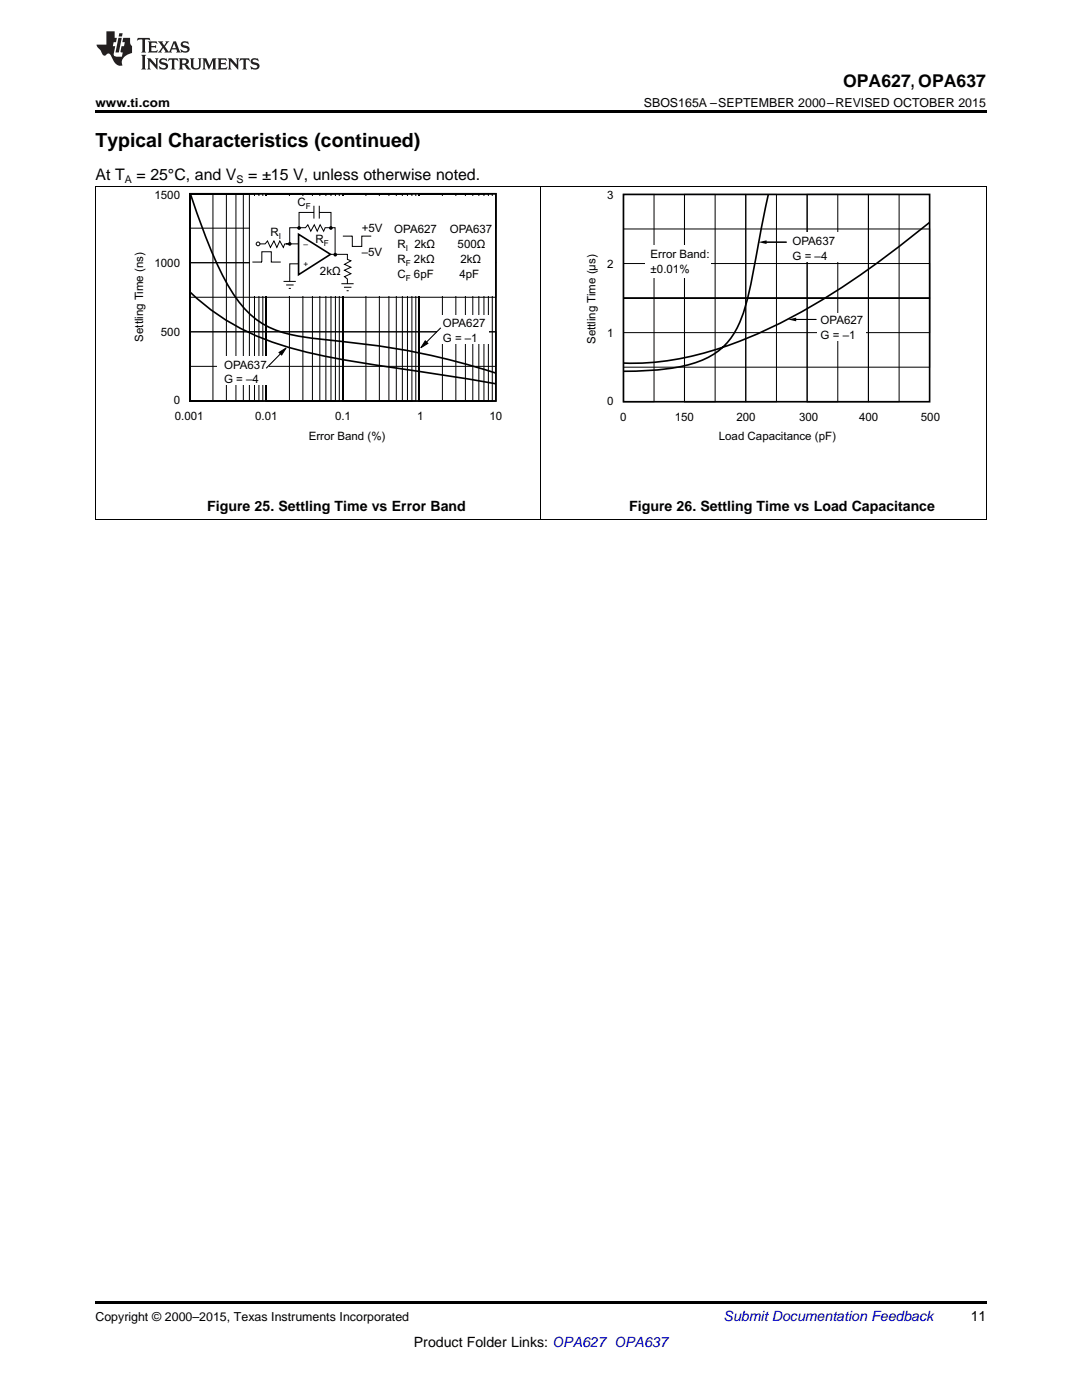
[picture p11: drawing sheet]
<svg xmlns="http://www.w3.org/2000/svg" width="216mm" height="279mm" viewBox="0 0 216 279" stroke-linecap="round" stroke-linejoin="round" font-family="sans-serif">
<path d="M19 259.7h177.8v.5h-177.8z" fill="#000"/>
<g fill="none" stroke="#000" stroke-width=".2">
<path d="M19.1 37.2v66.6M37.9 38.7h14.5v41.3h-14.5zM37.9 38.7h13.8v41.3h-13.8zM37.9 38.7h12.9v41.3h-12.9zM37.9 38.7h11.9v41.3h-11.9zM37.9 38.7h10.7v41.3h-10.7zM37.9 38.6h61v13.8h-61zM37.9 38.6h61v6.9h-61zM37.9 38.7h9.2v41.3h-9.2zM37.9 38.7h7.3v41.3h-7.3zM37.9 38.7h4.6v41.3h-4.6zM53.1 38.7h15.3v41.3h-15.3z"/>
<path d="M53.1 38.7h14.6v41.3h-14.6zM53.1 38.7h13.8v41.3h-13.8zM53.1 38.7h12.9v41.3h-12.9zM53.1 38.7h11.9v41.3h-11.9zM53.1 38.7h10.7v41.3h-10.7zM53.2 38.7h9.1v41.3h-9.1zM53.2 38.7h7.2v41.3h-7.2zM53.2 38.7h4.6v41.3h-4.6zM68.4 38.7h14.6v41.3h-14.6zM68.4 38.7h13.8v41.3h-13.8zM68.4 38.7h12.9v41.3h-12.9zM68.4 38.7h11.9v41.3h-11.9z"/>
<path d="M68.4 38.7h10.7v41.3h-10.7zM68.4 38.7h9.2v41.3h-9.2zM68.4 38.7h7.3v41.3h-7.3zM68.4 38.7h4.6v41.3h-4.6zM83.7 38.7h15.2v41.3h-15.2zM83.7 38.7h14.5v41.3h-14.5zM83.7 38.7h13.8v41.3h-13.8zM83.7 38.7h12.9v41.3h-12.9zM83.7 38.7h11.8v41.3h-11.8zM83.7 38.7h10.6v41.3h-10.6zM83.7 38.7h9.2v41.3h-9.2zM83.7 38.7h7.3v41.3h-7.3z"/>
<path d="M83.7 38.7h4.6v41.3h-4.6zM107.9 37.2v66.6M196.8 37.2v66.6M37.9 52.4h61v6.9h-61zM37.9 66.2h61v13.8h-61zM37.9 66.2h61v6.9h-61zM19 103.7h177.8"/>
</g>
<path d="M37.9 38.7h61.1v41.3h-61.1zM37.9 58.3a47.2 47.2 0 0 0 22.7 11.8 335.7 335.7 0 0 0 28 4.8l10.4 1.7" fill="none" stroke="#000" stroke-width=".33"/>
<g fill="#fff">
<path d="M43.4 71.1h10.3v5.7h-10.3z"/>
<path d="M87.2 62.9h10.4v5.7h-10.4z"/>
</g>
<path d="M56.4 70.2l-3.3 3.3zM84.9 68l.5 .5-1.4 .9zM84.7 68.7l3.3-3.3z" fill="#000"/>
<path d="M56.4 70.2l-3.3 3.3zM84.7 68.7l3.3-3.3zM84.9 68l.5 .5-1.4 .9z" fill="none" stroke="#000" stroke-width=".2"/>
<path d="M49.9 39.3h48.8v19.8h-48.8z" fill="#fff"/>
<g fill="none" stroke="#000" stroke-width=".2">
<path d="M50.4 52.3h1.8v-2.1h1.9v2.1h1.9M51.3 48.7h1.6l.5-.6 .6 1.3 .7-1.3 .5 1.3 .6-1.3 .7 1.3 .3-.7h1.1M56.6 56.2h2.4M57.1 48.7h2.5M57.1 56.9h1.5M57.6 57.6h.4M57.8 48.7v-3.2l3.2-.1 .4-.5 .6 1.2 .7-1.2 .6 1.2 .6-1.2 .7 1.2 .3-.7h2v5.3M59.6 52.7h-1.8v3.5M62.6 42.4h-2.9v3M62.6 41.1v2.5M63.7 42.4h2.3v3M63.7 41.1v2.5"/>
<path d="M65.9 50.8h3.4v1l.7 .3-1.3 .7 1.3 .5-1.3 .6 1.3 .7-1.3 .6 .6 .5v.9M68.1 56.6h2.5M68.4 47.1h1.9v2.1h1.9v-2.1h1.9M68.6 57.3h1.5M69.2 58h.4M55.7 70.3l1.4-.8-.9 1.3z"/>
</g>
<path d="M38.1 38.9a106.5 106.5 0 0 0 7.6 18.3 17.8 17.8 0 0 0 11.5 9.4 146.3 146.3 0 0 0 15.8 2.1 137.9 137.9 0 0 1 26 5.8M59.6 46.8l6.3 4-6.3 4z" fill="none" stroke="#000" stroke-width=".33"/>
<g fill="#000">
<path d="M55.7 70.3l1.4-.8-.9 1.3z"/>
<circle cx="57.8" cy="48.7" r=".37"/>
<circle cx="59.7" cy="45.5" r=".37"/>
<circle cx="66" cy="45.5" r=".37"/>
<circle cx="66.9" cy="50.8" r=".37"/>
</g>
<circle cx="51.5" cy="48.7" r=".37" fill="#fff"/>
<g fill="none" stroke="#000" stroke-width=".2">
<path d="M124.4 38.8h6.1v41.4h-6.1zM136.6 38.8h12.2v41.4h-12.2zM136.6 38.8h6.1v41.4h-6.1zM148.8 38.8h6.1v41.4h-6.1zM161 38.8h12.3v41.4h-12.3zM161.1 38.8h6.1v41.4h-6.1zM173.3 38.8h6.1v41.4h-6.1zM124.4 52.6h61.1v13.8h-61.1zM124.4 45.7h61.1v13.8h-61.1zM124.4 59.5h61.1v13.8h-61.1z"/>
<circle cx="51.5" cy="48.7" r=".37"/>
</g>
<path d="M124.4 38.8h61.1v41.4h-61.1zM153.3 38.8l-1.3 6a144 144 0 0 1-3.8 18.1 14.1 14.1 0 0 1-10.6 9.8 48.9 48.9 0 0 1-13.2 1.4M185.5 44.4l-1 .8a160.3 160.3 0 0 1-31.1 20.4 66.3 66.3 0 0 1-25.7 6.9h-3.3" fill="none" stroke="#000" stroke-width=".33"/>
<g fill="#fff">
<path d="M128.7 48.9h13.1v6.4h-13.1z"/>
<path d="M157.3 46.4h10v5.9h-10z"/>
<path d="M163.1 62.4h9.7v5.6h-9.7z"/>
</g>
<path d="M19 22h177.8v.5h-177.8zM151.3 48.3l1.7-.3v.7zM157.2 63.8l1.7-.4v.7z" fill="#000"/>
<path d="M19 37.2h177.8M152.3 48.3h4.6zM152.3 48.3h4.7zM157 48.3h-4.7M158.2 63.8h4.6zM158.3 63.8h4.6zM162.9 63.8h-4.7" fill="none" stroke="#000" stroke-width=".2"/>
<g fill="#231f20">
<path d="M27.5 7.6l-.1 .5 .4-.2h.6v.1v2.1l-.2 .4h1l-.3-.4v-2.1l.1-.1h.5l.5 .2-.2-.5zM29.5 8.3l.2 .3v1.5l-.2 .4h1.8l.2-.6a1.04 1.04 0 0 1-1.3 .2v-.7h.6l.3 .2v-.6l-.3 .2h-.6v-.6l.8-.1 .4 .3-.2-.5zM31.5 8.3l.9 1.1-.9 1.1h.8l-.2-.2 .5-.7 .4 .7-.2 .2h1.5l-.1-.2 .1-.4h.9l.1 .4-.2 .2h1l-.3-.3-.7-1.9h-.5l-.9 2-.8-1 .9-1h-.8l.1 .3-.3 .5-.4-.6 .2-.2zM34.7 8.6l.4 1h-.7zM36.3 8.4a.63 .63 0 0 0-.2 .7 .63 .63 0 0 0 .6 .4l.6 .2 .1 .2a.75 .75 0 0 1-.7 .4 .75 .75 0 0 1-.6-.5l.1 .7 .1-.1a1.11 1.11 0 0 0 1.5-.6 1.13 1.13 0 0 0-1.2-.8l-.1-.4a1.04 1.04 0 0 1 1.2 .2l-.2-.5-.1 .1-.5-.2zM28.2 10.9l.2 .4v2.2l-.2 .4h1l-.3-.4v-2.2l.3-.4zM29.3 11.6l.3 .4v1.5l-.3 .4h.8l-.2-.4v-1.3l1.5 1.7v-1.9l.2-.4h-.7l.2 .4v.9l-1.1-1.3zM32 11.8a.62 .62 0 0 0-.2 .7 .62 .62 0 0 0 .6 .4l.6 .1 .1 .3a.76 .76 0 0 1-.7 .3 .76 .76 0 0 1-.6-.4l.1 .7 .1-.1a1.11 1.11 0 0 0 1.5-.6 1.13 1.13 0 0 0-1.2-.8l-.1-.4a1.04 1.04 0 0 1 1.2 .2l-.2-.6-.1 .1-.5-.1zM33.7 11.6l-.2 .6a.61 .61 0 0 1 .8-.3v1.6l-.2 .4h.9l-.2-.4v-1.6a.63 .63 0 0 1 .8 .3l-.2-.6zM35.6 11.6l.3 .4v1.5l-.3 .4h1l-.2-.2v-.8l.5 .2a.76 .76 0 0 0 1.2 .7l-1-1a.58 .58 0 0 0 .6-.5 .58 .58 0 0 0-.5-.6zM36.4 11.9h.1a.45 .45 0 0 1 .5 .1 .45 .45 0 0 1 .1 .5l-.7 .2zM37.9 11.6l.2 .2a2.17 2.17 0 0 0 .3 1.9 .99 .99 0 0 0 1.6-.6v-1.1l.2-.4h-.7l.2 .2a1.92 1.92 0 0 1-.2 1.8 .6 .6 0 0 1-.9-.5v-1.1l.2-.4zM40.4 11.6l.2 .4v1.5l-.2 .4h.7l-.2-.4v-1.4l.8 1.8 .8-1.8v1.4l-.2 .4h.9l-.2-.4v-1.5l.2-.4h-.8l-.6 1.5-.6-1.5zM43.4 11.6l.2 .4v1.5l-.2 .4h1.8l.2-.6a1.04 1.04 0 0 1-1.3 .1v-.6h.5l.4 .2v-.6l-.4 .2h-.5v-.7h.8l.3 .3-.1-.6zM45.5 11.6l.2 .4v1.5l-.2 .4h.7l-.2-.4v-1.3l1.5 1.7v-1.9l.2-.4h-.7l.2 .4v.9l-1.1-1.3zM47.9 11.6l-.1 .6a.61 .61 0 0 1 .8-.3v1.6l-.3 .4h1l-.3-.4 .1-1.6a.63 .63 0 0 1 .7 .3l-.1-.6zM50.2 11.8a.62 .62 0 0 0-.2 .7 .62 .62 0 0 0 .6 .4l.6 .1 .2 .3a.76 .76 0 0 1-.8 .3 .76 .76 0 0 1-.6-.4l.1 .7 .2-.1a1.11 1.11 0 0 0 1.5-.6 1.13 1.13 0 0 0-1.3-.8l-.1-.4a1.04 1.04 0 0 1 1.2 .2l-.1-.6-.2 .1-.5-.1z"/>
<path d="M21.2 6.3v2.6h-1.9l.1 .4 .7 .9a.91 .91 0 0 0 1 .8 .56 .56 0 0 1 .5-.3 .56 .56 0 0 1 .5 .3l.4 .8a1.53 1.53 0 0 0 1.9 1.2 1.54 1.54 0 0 1 1-2.1l.9-.3v-1.4a1.52 1.52 0 0 1-.3-1.6h-1.4l-.2 .8h.5l-.2 .8h-.4l-.2 1v.2l.4 .1-.2 .8a1.93 1.93 0 0 1-1.6-.3l.3-1.8h-.5l.2-.8h.4l.2-.8h-.4v-1.3zM23.6 7.6l-.6 2.9h.7l.6-2.9zM23.8 6.6l-.1 .7h.6l.2-.7z"/>
</g>
<text font-size="3.9" x="19" y="29.3">Typical Characteristics (continued)</text>
<text font-size="3.5" x="168.2" y="17.3">OPA627, OPA637</text>
<g font-size="3.2">
<text x="19" y="36">At T</text>
<text x="27.2" y="36">= 25°C, and V</text>
<text x="49.5" y="36">= ±15 V, unless otherwise noted.</text>
</g>
<g font-size="2.8">
<text x="41.3" y="102">Figure 25. Settling Time vs Error Band</text>
<text x="125.6" y="102">Figure 26. Settling Time vs Load Capacitance</text>
<text x="193.7" y="263.6">11</text>
<text x="82.6" y="268.9">Product Folder Links: OPA627 OPA637</text>
</g>
<text font-size="2.8" fill="#0000c8" x="144.4" y="263.6">Submit Documentation Feedback</text>
<g font-size="2.5">
<text x="19" y="21.4">www.ti.com</text>
<text x="128.5" y="21.4">SBOS165A –SEPTEMBER 2000–REVISED OCTOBER 2015</text>
<text x="19" y="263.6">Copyright © 2000–2015, Texas Instruments Incorporated</text>
</g>
<g font-size="2.3">
<text x="30.8" y="39.7">1500</text>
<text x="59.4" y="41.1">C</text>
<text x="121.2" y="39.8">3</text>
<text x="54" y="47">R</text>
<text x="72.2" y="46.3">+5V</text>
<text x="78.7" y="46.6">OPA627</text>
<text x="89.7" y="46.6">OPA637</text>
<text x="30.8" y="53.3">1000</text>
<text x="62.9" y="48.5">R</text>
<text x="72.2" y="51.1">–5V</text>
<text x="79.3" y="49.5">R</text>
<text x="79.3" y="52.5">R</text>
<text x="82.6" y="52.5">2kΩ</text>
<text x="82.7" y="49.5">2kΩ</text>
<text x="91.3" y="49.5">500Ω</text>
<text x="91.9" y="52.5">2kΩ</text>
<text x="121.2" y="53.4">2</text>
<text x="129.8" y="51.5">Error Band:</text>
<text x="158.1" y="48.9">OPA637</text>
<text x="158.1" y="51.8">G = –4</text>
<text x="63.8" y="54.8">2k</text>
<text x="66.3" y="54.8">Ω</text>
<text x="79.3" y="55.4">C</text>
<text x="82.6" y="55.4">6pF</text>
<text x="91.7" y="55.4">4pF</text>
<text x="129.8" y="54.5">±0.01%</text>
<text x="88.4" y="65.3">OPA627</text>
<text x="163.7" y="64.7">OPA627</text>
<text x="28.5" y="68.2" transform="rotate(-90 28.5 68.2)">Settling Time (ns)</text>
<text x="32.1" y="67.1">500</text>
<text x="88.4" y="68.3">G = –1</text>
<text x="118.8" y="68.7" transform="rotate(-90 118.8 68.7)">Settling Time (µs)</text>
<text x="121.2" y="67.2">1</text>
<text x="163.7" y="67.7">G = –1</text>
<text x="44.7" y="73.6">OPA637</text>
<text x="44.7" y="76.5">G = –4</text>
<text x="34.7" y="80.5">0</text>
<text x="34.9" y="83.8">0.001</text>
<text x="50.9" y="83.8">0.01</text>
<text x="66.8" y="83.8">0.1</text>
<text x="83.2" y="83.8">1</text>
<text x="97.7" y="83.8">10</text>
<text x="121.2" y="80.8">0</text>
<text x="123.8" y="84">0</text>
<text x="134.6" y="84">150</text>
<text x="147" y="84">200</text>
<text x="159.4" y="84">300</text>
<text x="171.4" y="84">400</text>
<text x="183.7" y="84">500</text>
<text x="61.6" y="87.7">Error Band (%)</text>
<text x="143.4" y="87.7">Load Capacitance (pF)</text>
</g>
<g font-size="2.1">
<text x="24.9" y="36.6">A</text>
<text x="47.2" y="36.6">S</text>
</g>
<g font-size="1.6">
<text x="61" y="41.7">F</text>
<text x="55.6" y="47.7">I</text>
<text x="60.6" y="49.3">–</text>
<text x="60.6" y="53.3">+</text>
<text x="64.6" y="49.2">F</text>
<text x="81" y="50.2">I</text>
<text x="81" y="53.1">F</text>
<text x="81" y="56.1">F</text>
</g>
</svg>
